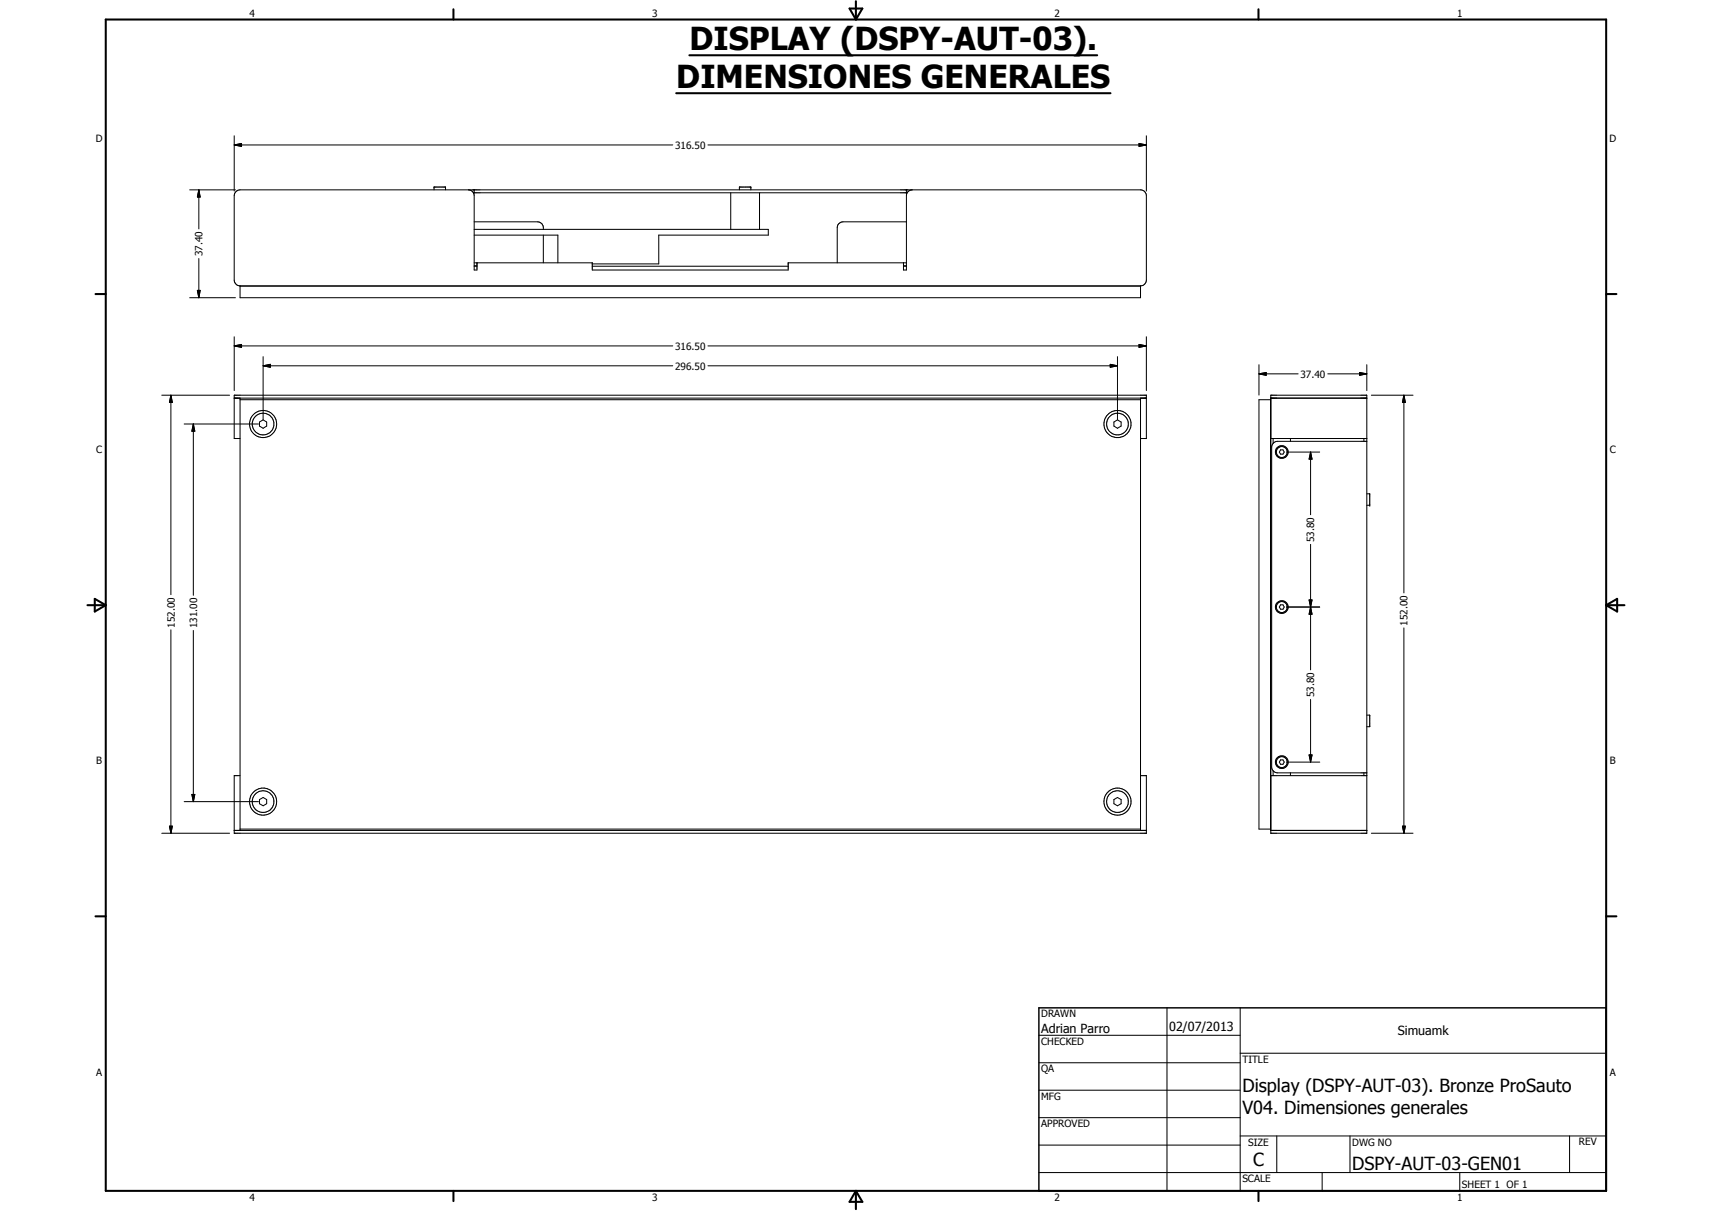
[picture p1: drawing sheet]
<svg xmlns="http://www.w3.org/2000/svg" width="594mm" height="420mm" viewBox="0 0 594 420" stroke-linecap="round" stroke-linejoin="round" font-family="sans-serif">
<g fill="none" stroke="#000" stroke-width=".35">
<path d="M81.3 50.3l2.5-.5v1zM81.3 47.1v19.2M81.3 50.3h152.2M245.7 50.3h152.1M395.3 49.8l2.5 .5-2.5 .5zM397.8 47.1v19.2M65.8 65.9h15.9M69 65.9l.5 2.5h-1zM69 65.9v13.5M150.6 65.9v-1h4v1M162.6 65.9a2 2 0 0 1 1.9 2v25.8h1v-2.5M164.2 66.9h150.6"/>
<path d="M164.5 65.9v1M164.5 77h22.1a2.17 2.17 0 0 1 1.9 2.6M164.5 79.6h102.1v2h-38v10h-23.1M253.6 66.9v12.7M256.6 65.9v-1h4v1M263.6 66.9v12.7M314.5 65.9v1M314.5 77h-22a2.09 2.09 0 0 0-2 2v12.2M314.8 66.9l-.3 1v25.8h-1v-2.5M316.5 65.9l-1.3 .4-.4 .6M69 89.7v13.6M83.3 99.2a2.07 2.07 0 0 1-2-2v-29.3a2.09 2.09 0 0 1 2-2h312.5a2 2 0 0 1 2 2v29.3a2.09 2.09 0 0 1-2 2"/>
<path d="M83.3 99.2v4.1h312.5v-4.1M83.3 99.2h312.5M83.3 99.3h312.5M164.5 91.2h41v2.5h68v-2.5h41M164.5 92.2h1M164.5 81.6h29.1v9.6M164.5 92.4h1M188.5 81.6v9.6M205.5 92.4h68M313.5 92.2h1M313.5 92.4h1M65.8 103.3h15.9"/>
<path d="M68.5 100.8h1l-.5 2.5zM81.3 116.8v18.7M395.3 119.5l2.5 .5-2.5 .5zM397.8 116.8v18.7M56.1 137.1h23.6M59.3 137.1l.5 2.5h-1zM59.3 137.1v69.2M81.3 120l2.5-.5v1zM81.3 138.1h316.5M81.3 120h152.2M83.3 138.1v150M83.3 138.7h312.5"/>
<path d="M91.3 126.9l2.5-.5v1zM91.3 126.9h142.2M91.3 123.7v21.8M245.7 120h152.1M245.7 126.9h142.1M385.3 126.4l2.5 .5-2.5 .5zM387.8 123.7v21.8M395.8 138.1v150M436.9 129.7l2.5-.5v1zM436.9 126.5v10.6M436.9 129.7h13.6M440.9 138.7h-4v149h4"/>
<path d="M441 137.1h33.3v152h-33.3zM460.7 129.7h13.6M471.8 129.2l2.5 .5-2.5 .5zM474.3 138.1h-33.4v150h33.4M474.3 126.5v9M475.9 137.1h14.4M487.2 137.1l.5 2.5h-1zM487.2 137.1v68.6M63.9 147.1h25.8M67.1 147.1l.5 2.5h-1zM67.1 147.1v59.4M83.3 152.1h-2v-15h316.5v15h-2"/>
<path d="M90 146.4l1.3-.7 1.2 .7v1.4l-1.2 .8-1.3-.8zM386.5 146.4l1.3-.7 1.2 .7v1.4l-1.2 .8-1.3-.8zM441 152.1h33.3M441.8 153.8l-.5 1.3v111l.5 1.3M441.8 152.1v1.7M442.6 156.6h.3M442.6 156.5a2.21 2.21 0 0 1 3.5-1.4 2.21 2.21 0 0 1-.3 3.8 2.21 2.21 0 0 1-3.2-1.9v-.4M442.6 156.5h.3M442.6 156.5v.1M444.4 156.1h.8l.4 .7-.4 .8h-.8l-.5-.8zM446.4 156.8h11.6M447.8 152.1v1"/>
<path d="M454.8 156.8l.5 2.5h-1zM454.8 156.8v21.8M473.3 152.1v1M474.3 153.1h-31l-.7 .1-.8 .6M474.3 171.3h1v4h-1M454.8 188.8v43.6M59.3 218.5v70.6M67.1 218.7v59.4M442.6 210.4h.3M442.6 210.2a2.21 2.21 0 0 1 3.5-1.3 2.21 2.21 0 0 1-.3 3.7 2.21 2.21 0 0 1-3.2-1.8v-.4M442.6 210.2h.3M442.6 210.2v.2"/>
<path d="M444.4 209.8h.8l.4 .8-.4 .8h-.8l-.5-.8zM446.4 210.6h11.6M454.3 208.2h1l-.5 2.4zM454.8 210.6l.5 2.5h-1zM487.2 217.8v71.3M454.8 242.7v21.7M474.3 248.1h1v4h-1M63.9 278.1h25.8M66.6 275.6h1l-.5 2.5zM83.3 269.1h-2v20h316.5v-20h-2M90 277.4l1.3-.7 1.2 .7v1.4l-1.2 .8-1.3-.8zM386.5 277.4l1.3-.7 1.2 .7v1.4l-1.2 .8-1.3-.8z"/>
<path d="M441 269.1h33.3M441.8 267.4l.8 .6 .7 .1h31M441.8 267.5v1.6M442.6 264.2h.3M442.6 264h.3M442.6 264v.2M442.6 264a2.21 2.21 0 0 1 3.5-1.3 2.21 2.21 0 0 1-.3 3.7 2.21 2.21 0 0 1-3.2-1.8v-.4M444.4 263.7h.8l.4 .7-.4 .8h-.8l-.5-.8zM446.4 264.4h11.6M447.8 268.1v1M454.3 261.9h1l-.5 2.5zM473.3 268.1v1"/>
<path d="M56.1 289.1h23.6M58.8 286.6h1l-.5 2.5zM81.3 288.1h316.5M83.3 287.7h312.5M475.9 289.1h14.4M486.7 286.6h1l-.5 2.5zM360.5 359.2h69.9M405 349.7v63.5M430.4 349.7v63.5M360.5 368.7h69.9M360.5 378.2h69.9M430.4 365.4h127"/>
<path d="M360.5 387.8h69.9M360.5 397.3h69.9M430.4 394.1h127M443.1 394.1v12.7M468.5 394.1v12.7M544.7 394.1v12.7M360.5 406.8h196.9M458.8 406.8v6.4M506.6 406.8v6.4"/>
<circle cx="91.3" cy="147.1" r="4.7"/>
<circle cx="91.3" cy="147.1" r="3.8"/>
<circle cx="387.8" cy="147.1" r="4.7"/>
<circle cx="387.8" cy="147.1" r="3.8"/>
<circle cx="444.8" cy="156.8" r="1.91"/>
<circle cx="444.8" cy="210.6" r="1.91"/>
<circle cx="91.3" cy="278.1" r="3.8"/>
<circle cx="91.3" cy="278.1" r="4.7"/>
<circle cx="387.8" cy="278.1" r="4.7"/>
<circle cx="387.8" cy="278.1" r="3.8"/>
<circle cx="444.8" cy="264.4" r="1.9"/>
</g>
<g fill="#000">
<circle cx="150.6" cy="64.9" r=".18"/>
<circle cx="260.6" cy="64.9" r=".18"/>
<circle cx="314.5" cy="65.9" r=".18"/>
<circle cx="314.5" cy="66.9" r=".18"/>
<circle cx="475.3" cy="175.3" r=".18"/>
</g>
<g fill="none" stroke="#000" stroke-width=".71">
<path d="M36.7 6.8h520.7v406.4h-520.7zM157.3 3.2v3.6M239.2 19.2h141.5M294.8 3h4.4l-2.2 3.8zM297 .4v6.4M436.7 3.2v3.6M234.6 32.3h150.8M33.1 102h3.6M557.4 102h3.5M30.3 210h6.4M32.9 207.8l3.8 2.2-3.8 2.2zM557.4 210h6.3"/>
<path d="M557.4 210l3.8-2.2v4.4zM33.1 317.9h3.6M557.4 317.9h3.5M157.3 413.2v3.5M297 413.2v6.3M297 413.2l2.2 3.8h-4.4zM436.7 413.2v3.5"/>
</g>
<path d="M360.5 349.7h196.9v63.5h-196.9z" fill="none" stroke="#000" stroke-width=".51"/>
<g fill="#000">
<path d="M81.3 50.3l2.5-.5v1zM395.3 49.8l2.5 .5-2.5 .5zM69 65.9l.5 2.5h-1zM68.5 100.8h1l-.5 2.5zM81.3 120l2.5-.5v1zM59.3 137.1l.5 2.5h-1zM91.3 126.9l2.5-.5v1zM385.3 126.4l2.5 .5-2.5 .5zM395.3 119.5l2.5 .5-2.5 .5zM436.9 129.7l2.5-.5v1zM471.8 129.2l2.5 .5-2.5 .5zM487.2 137.1l.5 2.5h-1z"/>
<path d="M67.1 147.1l.5 2.5h-1zM454.8 156.8l.5 2.5h-1zM454.3 208.2h1l-.5 2.4zM454.8 210.6l.5 2.5h-1zM66.6 275.6h1l-.5 2.5zM454.3 261.9h1l-.5 2.5zM58.8 286.6h1l-.5 2.5zM486.7 286.6h1l-.5 2.5z"/>
</g>
<g font-size="11">
<text x="239.3" y="17.4">DISPLAY (DSPY-AUT-03).</text>
<text x="234.7" y="30.6">DIMENSIONES GENERALES</text>
</g>
<g font-size="6.3">
<text x="431.1" y="378.8">Display (DSPY-AUT-03). Bronze ProSauto</text>
<text x="431.1" y="386.3">V04. Dimensiones generales</text>
<text x="434.8" y="404.7">C</text>
<text x="469.2" y="406">DSPY-AUT-03-GEN01</text>
</g>
<g font-size="4.4">
<text x="361.3" y="358.4">Adrian Parro</text>
<text x="405.7" y="357.7">02/07/2013</text>
<text x="485" y="359.2">Simuamk</text>
</g>
<g font-size="3.5">
<text x="86.6" y="5.8">4</text>
<text x="226.3" y="5.8">3</text>
<text x="365.9" y="5.8">2</text>
<text x="505.6" y="5.8">1</text>
<text x="33.3" y="49.4">D</text>
<text x="234.3" y="51.6">316.50</text>
<text x="558.5" y="49.4">D</text>
<text x="70.3" y="88.9" transform="rotate(-90 70.3 88.9)">37.40</text>
<text x="234.3" y="121.3">316.50</text>
<text x="234.3" y="128.2">296.50</text>
<text x="451.3" y="131">37.40</text>
<text x="33.4" y="157.3">C</text>
<text x="558.6" y="157.3">C</text>
<text x="456" y="188.1" transform="rotate(-90 456 188.1)">53.80</text>
<text x="60.6" y="217.7" transform="rotate(-90 60.6 217.7)">152.00</text>
<text x="68.4" y="217.9" transform="rotate(-90 68.4 217.9)">131.00</text>
<text x="488.4" y="217.1" transform="rotate(-90 488.4 217.1)">152.00</text>
<text x="456" y="241.9" transform="rotate(-90 456 241.9)">53.80</text>
<text x="33.4" y="265.2">B</text>
<text x="558.6" y="265.2">B</text>
<text x="361.3" y="353">DRAWN</text>
<text x="361.3" y="362.5">CHECKED</text>
<text x="431.1" y="368.7">TITLE</text>
<text x="33.4" y="373.2">A</text>
<text x="361.3" y="372.1">QA</text>
<text x="558.6" y="373.2">A</text>
<text x="361.3" y="381.6">MFG</text>
<text x="361.3" y="391.1">APPROVED</text>
<text x="433.1" y="397.5">SIZE</text>
<text x="469.2" y="397.5">DWG NO</text>
<text x="547.9" y="397.4">REV</text>
<text x="431.1" y="410.2">SCALE</text>
<text x="507.3" y="412.3">SHEET 1 OF 1</text>
<text x="86.6" y="416.7">4</text>
<text x="226.3" y="416.7">3</text>
<text x="365.9" y="416.7">2</text>
<text x="505.6" y="416.7">1</text>
</g>
</svg>
